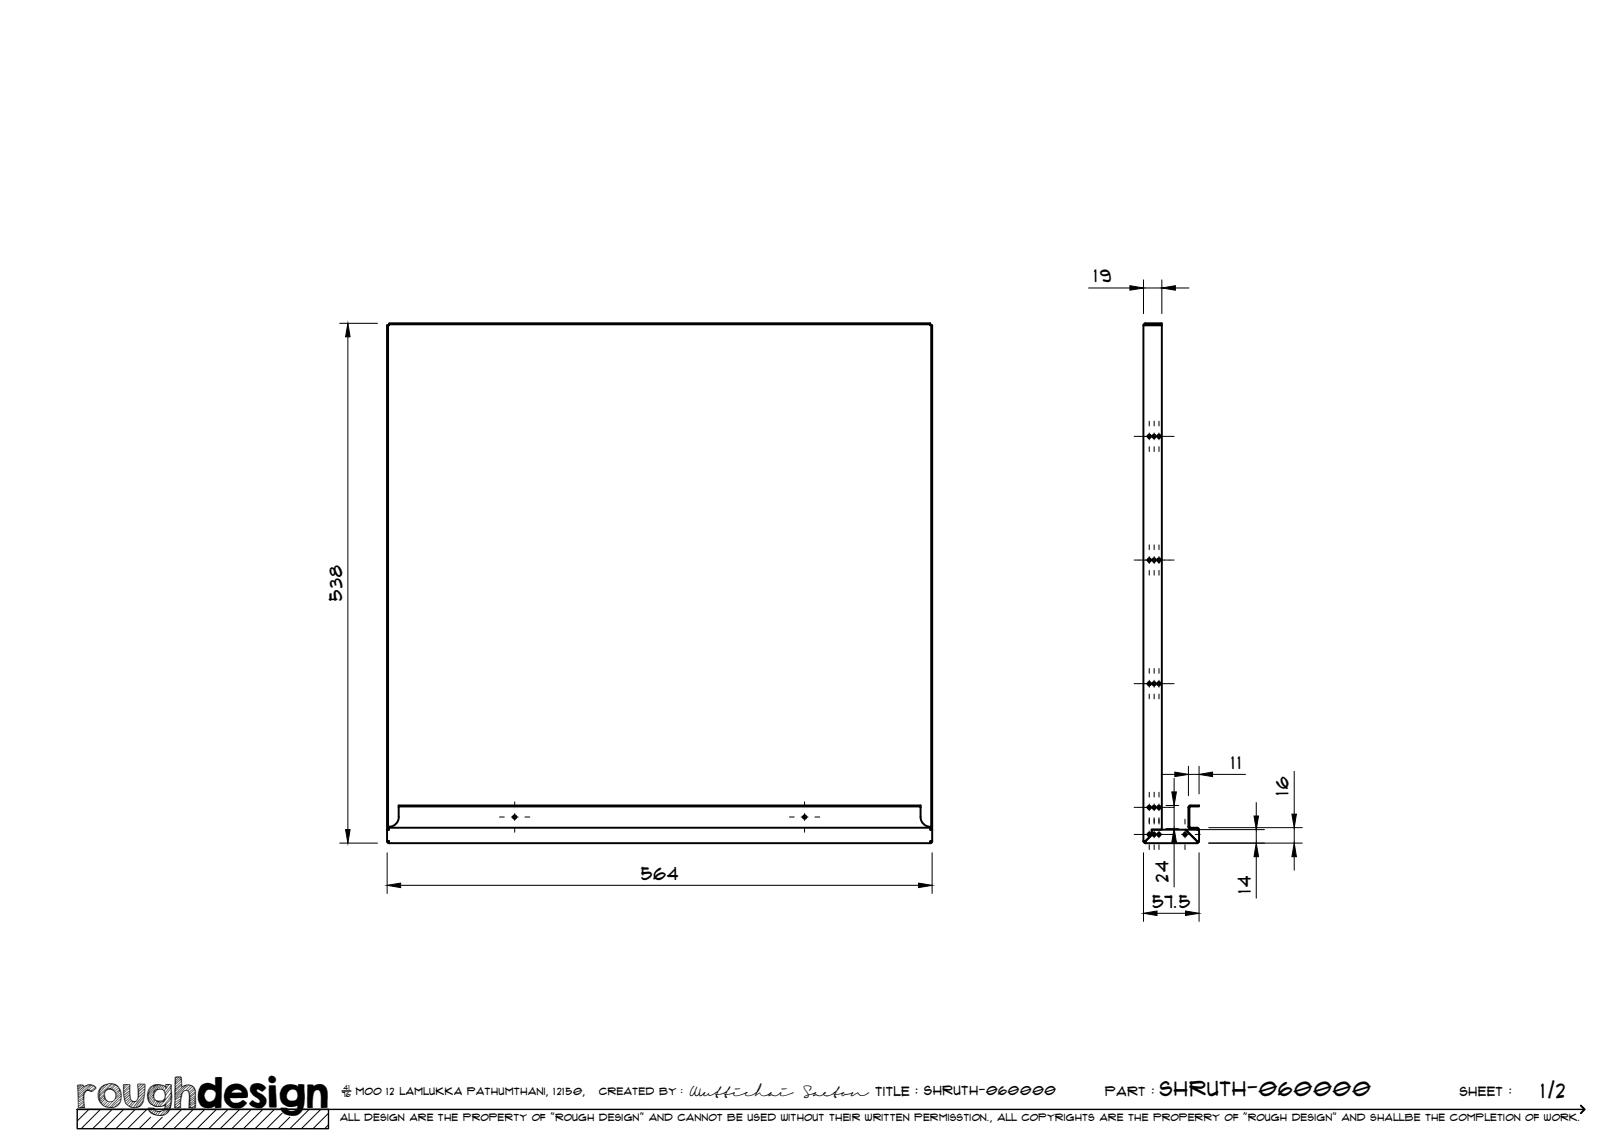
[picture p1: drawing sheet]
<svg xmlns="http://www.w3.org/2000/svg" width="420mm" height="297mm" viewBox="0 0 420 297" stroke-linecap="round" stroke-linejoin="round" font-family="sans-serif">
<!-- layer: Visible -->
<g fill="none" stroke="#000" stroke-width=".51">
<path d="M100.6 83.9h140.1v-.2h-140.1v.5h-.5v130.5h.3v-130.5M240.7 83.9v.3h.5v130.5h-.3v-130.5M295.8 84.2h4.8v130.5h-2.6v1.3l-1.7 1.6M295.8 84.2v133.5M295.8 84.2l.1-.3 .4-.2h4.3v.2h-4.3l-.2 .3M100.1 214.7h.1M100.1 217.6v.1M100.6 214.2v.5h-.5v3h.5v.5h140.1v-.5h.5v-3h-.5v-.5M100.6 217.9l-.5-.2 .1 .3 .4 .2M103.1 208.7v.2a4.8 4.8 0 0 1-.5 4.1 3.3 3.3 0 0 1-2 1v.2M238.2 208.7v-.3h-135.1v.3h135.1v.2a4.9 4.9 0 0 0 .5 4.1 2.5 2.5 0 0 0 2 .9v.3h-140.1M240.7 217.9l.5-.2-.2 .3-.3 .2"/>
<path d="M240.9 214.7h.1M241.2 214.7h.1M241.2 217.6v.1M295.8 217.7h.3M295.8 217.7l.1 .2 .4 .3M296.1 217.7l.2 .2M296.3 217.6l-.2 .1M296.3 217.6l-.5 .1M296.3 217.9l.1-.2 1.6-1.7v-1.3h8.7l3 3v.5M296.3 218.2h13.4M296.3 217.9v.3M296.4 217.7l-.1 .5"/>
<path d="M307.5 213.9v-5.2l.5-.3h2.2v.3h-2.4l-.1 5.2M307.5 213.9v.3l.5 .2h1.7M307.5 213.9h.2M307.7 213.9l.3 .3h1.7M309.7 214.2h.3l.2 .5M309.7 214.4l.3 .3M310 217.7l-.3 .2M310 217.7h.2M310.2 217.7v.2l-.5 .3M310.2 214.7h-3.5l3 3h.3M310.2 217.7l-.5-.1v.6M310.2 214.7v3"/>
<circle cx="297.3" cy="112.9" r=".43"/>
<circle cx="298.6" cy="112.9" r=".43"/>
<circle cx="299.8" cy="112.9" r=".43"/>
<circle cx="297.3" cy="144.9" r=".43"/>
<circle cx="298.6" cy="144.9" r=".43"/>
<circle cx="299.8" cy="144.9" r=".43"/>
<circle cx="297.3" cy="176.9" r=".43"/>
<circle cx="298.6" cy="176.9" r=".43"/>
<circle cx="299.8" cy="176.9" r=".43"/>
<circle cx="133.1" cy="211.4" r=".43"/>
<circle cx="208.2" cy="211.4" r=".43"/>
<circle cx="297.3" cy="208.9" r=".43"/>
<circle cx="297.3" cy="215.9" r=".43"/>
<circle cx="298.6" cy="215.9" r=".43"/>
<circle cx="298.6" cy="208.9" r=".43"/>
<circle cx="299.8" cy="208.9" r=".43"/>
<circle cx="299.8" cy="215.9" r=".43"/>
<circle cx="306.6" cy="215.9" r=".43"/>
</g>
<circle cx="100.4" cy="217.7" r=".25" fill="#000"/>
<!-- layer: TitleBlock -->
<path d="M20 287h65v5h-65zM20 287h390M88.5 282.3h2.3" fill="none" stroke="#000" stroke-width=".36"/>
<path d="M409 286.1l1 .9-1 1" fill="none" stroke="#000" stroke-width=".51"/>
<g fill="none" stroke="#000" stroke-width=".26">
<path d="M23 287l-3 3.1M26 287l-5 5M29 287l-5 5M32 287l-5 5M35 287l-5 5M38 287l-5 5M39 289.1l-3 2.9M42 289.1l-3 2.9M47 287l-5 5M50 287l-5 5M53 287l-5 5M56 287l-5 5"/>
<path d="M59 287l-5 5M62 287l-5 5M65 287l-5 5M68 287l-5 5M71 287l-5 5M73 288l-4 4M75 289.1l-3 2.9M80 287l-5 5M83 287l-5 5M85 288l-4 4M85 291l-1 1"/>
</g>
<!-- layer: FD_Dimensions -->
<g fill="none" stroke="#000" stroke-width=".26">
<path d="M281.6 74.5h10.7M295.8 72.4v8.8M295.8 74.5h4.8M300.6 72.4v8.8M304.1 74.5h3.5M87.9 83.7h9.8M90 87.2v127.5M307.5 198.3v7.6M310.2 198.3v7.1M334.8 199.6v11.1M87.9 218.2h9.8M300.5 200.4h3.5"/>
<path d="M301.7 208.4h3.3M301.7 214.4h3.3M303.8 201.4v3.5M303.8 208.4v6M303.8 217.9v11.6M307.5 200.4h2.7M309.7 214.7h17.4M312.7 218.2h24.2M312.7 214.2h24.2M313.7 200.4h8.5M325 207.7v3.4M325 214.7v3.5"/>
<path d="M334.8 214.2v4M100.2 220.6v10.6M103.7 229.1h134M241.2 220.6v10.6M295.8 220.6v17.8M299.3 236.3h7.4M310.2 220.6v17.8M325 221.7v10.7M334.8 221.7v3.5"/>
</g>
<g fill="#000" stroke="#000" stroke-width=".26">
<path d="M292.3 73.9l3.5 .6-3.5 .6zM300.6 74.5l3.5-.6v1.2zM90 83.7l.6 3.5h-1.2zM304 199.8l3.5 .6-3.5 .5zM310.2 200.4l3.5-.6v1.1zM89.4 214.7h1.2l-.6 3.5zM303.2 204.9h1.2l-.6 3.5zM303.8 214.4l.6 3.5h-1.2zM324.4 211.1h1.2l-.6 3.6zM334.2 210.7h1.2l-.6 3.5zM100.2 229.1l3.5-.6v1.2zM237.7 228.5l3.5 .6-3.5 .6z"/>
<path d="M295.8 236.3l3.5-.6v1.2zM306.7 235.7l3.5 .6-3.5 .6zM325 218.2l.6 3.5h-1.2zM334.8 218.2l.6 3.5h-1.2z"/>
</g>
<!-- layer: Smart Centers -->
<g fill="none" stroke="#000" stroke-width=".26">
<path d="M293.4 112.9h10.4M297.3 109v1.2M297.3 112v1.8M297.3 115.6v1.2M298.6 109v1.2M298.6 112v1.8M298.6 115.6v1.2M299.8 109v1.2M299.8 112v1.8M299.8 115.6v1.2M293.4 144.9h10.4M297.3 141v1.2"/>
<path d="M297.3 144v1.8M297.3 147.6v1.2M298.6 141v1.2M298.6 144v1.8M298.6 147.6v1.2M299.8 141v1.2M299.8 144v1.8M299.8 147.6v1.2M293.4 176.9h10.4M297.3 173v1.2M297.3 176v1.8M297.3 179.6v1.2"/>
<path d="M298.6 173v1.2M298.6 176v1.8M298.6 179.6v1.2M299.8 173v1.2M299.8 176v1.8M299.8 179.6v1.2M129.2 211.4h1.3M132.3 211.4h1.7M133.2 207.5v1.2M133.2 210.5v1.8M133.2 214.1v1.2M135.8 211.4h1.3"/>
<path d="M204.2 211.4h1.3M207.3 211.4h1.7M208.2 207.5v1.2M208.2 210.5v1.8M208.2 214.1v1.2M210.8 211.4h1.3M293.4 215.9h10.5M293.4 208.9h10.4M297.3 205v1.2M297.3 208v1.8M297.3 211.6v1.6M297.3 215v1.8"/>
<path d="M297.3 218.6v1.2M298.6 205v1.2M298.6 208v1.8M298.6 211.6v1.6M298.6 215v1.8M298.6 218.6v1.2M299.8 205v1.2M299.8 208v1.8M299.8 211.6v1.6M299.8 215v1.8M299.8 218.6v1.2M305.7 215.9h1.8"/>
<path d="M306.6 212v1.2M306.6 215v1.8M306.6 218.6v1.2M309.3 215.9h1.2"/>
</g>
<text font-size="9.7" x="19.9" y="286.8">roughdesign</text>
<g font-size="5.3">
<text x="300.1" y="283.6">SHRUTH-060000</text>
<text x="398.7" y="284">1/2</text>
</g>
<g font-size="4.6">
<text x="283" y="73.1">19</text>
<text x="88.5" y="155.4" transform="rotate(-90 88.5 155.4)">538</text>
<text x="318.6" y="198.9">11</text>
<text x="333.4" y="205.7" transform="rotate(-90 333.4 205.7)">16</text>
<text x="165.9" y="227.6">564</text>
<text x="302.3" y="228.1" transform="rotate(-90 302.3 228.1)">24</text>
<text x="323.6" y="231" transform="rotate(-90 323.6 231)">14</text>
<text x="298.1" y="234.9">57.5</text>
</g>
<g font-size="3.4">
<text x="178.3" y="283.5">Wuttichai</text>
<text x="208.1" y="283.5">Saeton title : SHRUTH-060000</text>
</g>
<g font-size="3.3">
<text x="286" y="283.5">Part :</text>
<text x="377.7" y="283.5">sheet :</text>
</g>
<g font-size="2.7">
<text x="92.1" y="283.3">moo 12 Lamlukka pathumthani, 12150,</text>
<text x="155" y="283.3">created by :</text>
</g>
<text font-size="2.6" x="88" y="290.1">all design are the property of &quot;rough design&quot; and cannot be used without their written permisstion., all copyrights are the properry of &quot;rough design&quot; and shallbe the completion of work.</text>
<g font-size="1.9">
<text x="88.5" y="283.9">76</text>
<text x="88.9" y="282.1">41</text>
</g>
</svg>
